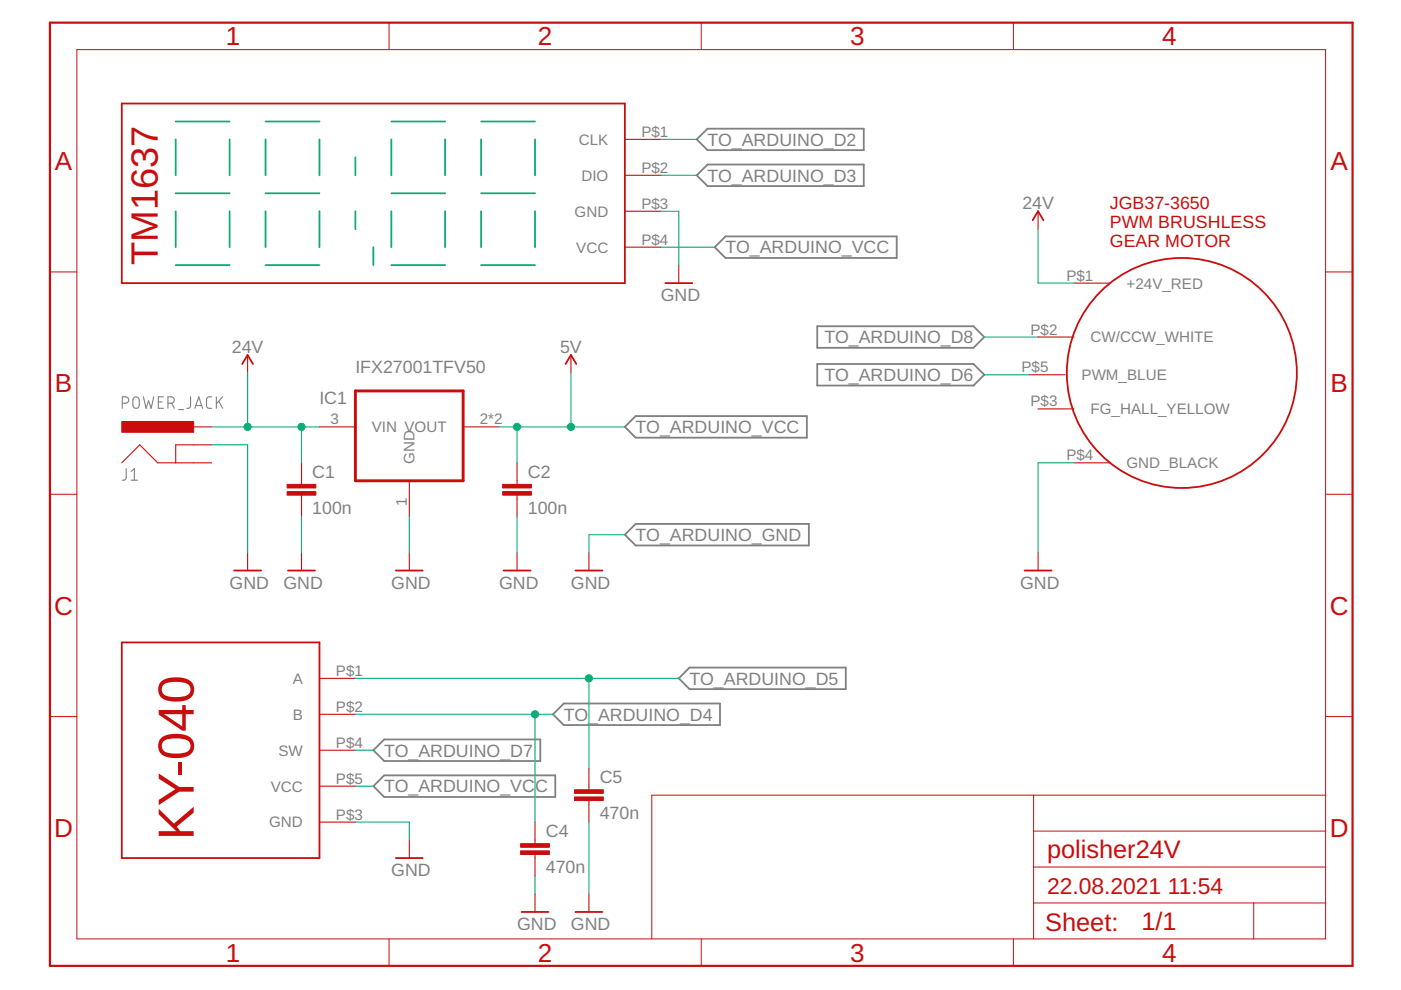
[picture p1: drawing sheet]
<svg xmlns="http://www.w3.org/2000/svg" width="297mm" height="210mm" viewBox="0 0 297 210" stroke-linecap="round" stroke-linejoin="round" font-family="sans-serif">
<g fill="none" stroke="#808080" stroke-width=".23">
<path d="M25.9 85.5h.7a.68 .68 0 0 0 .7-.7 .68 .68 0 0 0-.7-.7h-.7v2.5M26.8 99.4l-.1 2.1-.3 .3h-.5M27.8 99.9l.7-.5v2.4M28.4 84.3l.5-.2 .5 .3 .1 1.5a.68 .68 0 0 1-.6 .7 .68 .68 0 0 1-.7-.7v-1.1zM30.4 84.1l.6 2.5 .5-1.6 .5 1.6 .6-2.5M33.6 85.2h.8M34.6 84.1h-1v2.5h1M35.6 85.5h.7a.68 .68 0 0 0 .7-.7 .68 .68 0 0 0-.7-.7h-.7v2.5M36.4 85.5l.6 1.1M37.8 86.8h1.1M40.4 84.1v2.1l-.2 .3-.6 .1M41.3 86.6l.8-2.5 .8 2.5"/>
<path d="M41.5 86h1.2M44.9 84.1l-.9 .1-.2 .5 .1 1.7 .3 .2h.7M45.9 84.1v2.5M46.4 85.1l.8 1.5M47.2 84.1l-1.3 1.5M27.8 101.8h1.4"/>
</g>
<path d="M147.7 29.5l2.3-2.2h33.1v4.5h-33.1zM147.7 37.2l2.3-2.3h33.1v4.6h-33.1zM151.5 52.4l2.3-2.3h36.3v4.6h-36.3zM173.3 77.2h33.1l2.3 2.3-2.3 2.2h-33.1zM173.3 69.2h33.1l2.3 2.3-2.3 2.2h-33.1zM132.5 90.5l2.3-2.3h36.3v4.6h-36.3zM132.5 113.4l2.3-2.3h36.7v4.6h-36.7zM79.2 159.1l2.2-2.3h33.2v4.6h-33.2zM117.2 151.4l2.3-2.2h33.2v4.5h-33.2zM143.9 143.8l2.3-2.3h33.1v4.6h-33.1zM79.2 166.7l2.2-2.3h36.3v4.6h-36.3z" fill="none" stroke="#808080" stroke-width=".38"/>
<g fill="none" stroke="#c90d0c" stroke-width=".38">
<path d="M25.8 21.9h106.7v38.1h-106.7zM218.9 46.7l1.2-1.9 1.1 1.9M51.4 77.2l1.1-1.9 1.1 1.9M119.9 77.2l1.2-1.9 1.1 1.9M141.1 60h5.7M25.8 136.2h41.9v45.7h-41.9zM49.6 121h5.8M61.1 121h5.7M83.9 121h5.7M106.8 121h5.7M122 121h5.7M217.2 121h5.7"/>
<path d="M83.9 181.9h5.7M110.6 193.4h5.7M122 193.4h5.7"/>
<circle cx="250.6" cy="79.1" r="24.4"/>
</g>
<g fill="none" stroke="#c90d0c" stroke-width=".23">
<path d="M132.5 29.5h7.6M132.5 37.2h7.6M132.5 44.8h7.6M132.5 52.4h7.6M143.9 56.2v3.8M220.1 44.8v3.8M52.5 75.3v3.8M121.1 75.3v3.8M218.2 79.5h7.6M220.1 71.5h7.6M227.7 60h7.6M25.8 98.1l3.8-3.8 3.8 3.8h11.5"/>
<path d="M41.1 90.5h3.8M44.9 94.3h-7.6v3.8M63.9 98.1v4.6M67.7 90.5h7.7M98.2 90.5h7.6M109.6 98.1v4.6M220.1 86.7h7.6M227.7 98.1h7.6M52.5 117.2v3.8M63.9 105v4.6M63.9 117.2v3.8M86.8 101.9v7.7"/>
<path d="M86.8 117.2v3.8M109.6 105v4.6M109.6 117.2v3.8M124.9 117.2v3.8M220.1 117.2v3.8M67.7 143.8h7.7M67.7 151.4h7.7M67.7 159.1h7.7M67.7 166.7h7.7M67.7 174.3h7.7M86.8 178.1v3.8M113.4 174.3v4.6"/>
<path d="M124.9 162.9v4.5M124.9 169.7v4.6M113.4 181.2v4.5M113.4 189.5v3.9M124.9 189.5v3.9"/>
</g>
<path d="M75.4 82.9h22.8v19h-22.8z" fill="none" stroke="#c90d0c" stroke-width=".61"/>
<g fill="#c90d0c" stroke="#c90d0c" stroke-width=".21">
<path d="M25.8 89.4h15.3v2.3h-15.3z"/>
<path d="M60.9 104.2h6.1v.8h-6.1z"/>
<path d="M60.9 102.7h6.1v.8h-6.1z"/>
<path d="M106.6 104.2h6.1v.8h-6.1z"/>
<path d="M106.6 102.7h6.1v.8h-6.1z"/>
<path d="M110.4 180.4h6.1v.8h-6.1z"/>
<path d="M110.4 178.9h6.1v.7h-6.1z"/>
<path d="M121.8 169h6.1v.7h-6.1z"/>
<path d="M121.8 167.4h6.1v.8h-6.1z"/>
</g>
<g fill="none" stroke="#c90d0c" stroke-width=".21">
<path d="M16.3 10.5h264.8v188.6h-264.8zM82.5 4.8v5.7M148.7 4.8v5.7M214.9 4.8v5.7M10.6 57.7h5.7M281.1 57.7h5.7M10.6 104.8h5.7M281.1 104.8h5.7M10.6 151.9h5.7M281.1 151.9h5.7M219.1 168.6v30.5M219.1 176.2h62"/>
<path d="M281.1 168.6h-142.9v30.5M82.5 199.1v5.7M148.7 199.1v5.7M214.9 199.1v5.7M219.1 191.5h62M219.1 183.8h62M265.8 191.5v7.6"/>
</g>
<path d="M10.6 4.8h276.2v200h-276.2z" fill="none" stroke="#c90d0c" stroke-width=".47"/>
<g fill="none" stroke="#0dab76" stroke-width=".38">
<path d="M37.3 29.5v7.7M37.3 25.8h11.4M48.7 29.5v7.7M56.3 25.8h11.4M56.3 29.5v7.7M67.7 29.5v7.7M75.4 33.4v3.8M83 25.8h11.4M83 29.5v7.7M94.4 29.5v7.7M102 25.8h11.4M102 29.5v7.7"/>
<path d="M113.4 29.5v7.7M37.3 44.8v7.6M37.3 41h11.4M37.3 56.2h11.4M48.7 44.8v7.6M56.3 41h11.4M56.3 56.2h11.4M56.3 44.8v7.6M67.7 44.8v7.6M75.4 44.8v3.8M79.2 52.4v3.8M83 41h11.4"/>
<path d="M83 56.2h11.4M83 44.8v7.6M94.4 44.8v7.6M102 41h11.4M102 56.2h11.4M102 44.8v7.6M113.4 44.8v7.6"/>
</g>
<g fill="none" stroke="#0dab76" stroke-width=".23">
<path d="M140.1 29.5h7.6M140.1 37.2h7.6M140.1 44.8h3.8v11.4M140.1 52.4h11.4M220.1 48.6v11.4h7.6M52.5 79.1v11.4M121.1 79.1v11.4M208.7 79.5h9.5M208.7 71.5h11.4M44.9 94.3h7.6v22.9M44.9 90.5h22.8M63.9 90.5v7.6"/>
<path d="M105.8 90.5h26.7M109.6 90.5v7.6M227.7 98.1h-7.6v19.1M63.9 109.6v7.6M86.8 109.6v7.6M109.6 109.6v7.6M132.5 113.4h-7.6v3.8M75.4 143.8h68.5M75.4 151.4h41.8M75.4 159.1h3.8M113.4 151.4v22.9M124.9 143.8v19.1"/>
<path d="M75.4 174.3h11.4v3.8M75.4 166.7h3.8M124.9 174.3v15.2M113.4 185.7v3.8"/>
</g>
<g fill="#0dab76" stroke="#0dab76" stroke-width=".21">
<circle cx="52.5" cy="90.5" r=".76"/>
<circle cx="63.9" cy="90.5" r=".76"/>
<circle cx="121.1" cy="90.5" r=".76"/>
<circle cx="109.6" cy="90.5" r=".76"/>
<circle cx="124.9" cy="143.8" r=".76"/>
<circle cx="113.4" cy="151.4" r=".76"/>
</g>
<text font-size="10.8" fill="#c90d0c" x="41.1" y="178.1" transform="rotate(-90 41.1 178.1)">KY-040</text>
<text font-size="8.1" fill="#c90d0c" x="33.4" y="56.2" transform="rotate(-90 33.4 56.2)">TM1637</text>
<g font-size="5.5" fill="#c90d0c">
<text x="47.9" y="9.6">1</text>
<text x="114.1" y="9.6">2</text>
<text x="180.2" y="9.6">3</text>
<text x="246.4" y="9.6">4</text>
<text x="11.6" y="36">A</text>
<text x="282.1" y="36">A</text>
<text x="11.6" y="83.2">B</text>
<text x="282.1" y="83.2">B</text>
<text x="11.5" y="130.3">C</text>
<text x="281.9" y="130.3">C</text>
<text x="11.5" y="177.4">D</text>
<text x="281.9" y="177.4">D</text>
<text x="47.9" y="203.9">1</text>
<text x="114.1" y="203.9">2</text>
<text x="180.2" y="203.9">3</text>
<text x="246.4" y="203.9">4</text>
</g>
<g font-size="5.4" fill="#c90d0c">
<text x="222" y="181.9">polisher24V</text>
<text x="221.6" y="197.3">Sheet:</text>
<text x="242" y="197.2">1/1</text>
</g>
<g font-size="4.8" fill="#c90d0c">
<text x="222" y="189.5">22.08.2021</text>
<text x="247.6" y="189.5">11:54</text>
</g>
<g font-size="3.8" fill="#808080">
<text x="150" y="30.9">TO_ARDUINO_D2</text>
<text x="150" y="38.5">TO_ARDUINO_D3</text>
<text x="216.8" y="44.4">24V</text>
<text x="153.8" y="53.7">TO_ARDUINO_VCC</text>
<text x="140.1" y="63.8">GND</text>
<text x="49.1" y="74.9">24V</text>
<text x="118.8" y="74.9">5V</text>
<text x="174.8" y="72.8">TO_ARDUINO_D8</text>
<text x="75.3" y="79.1">IFX27001TFV50</text>
<text x="174.8" y="80.8">TO_ARDUINO_D6</text>
<text x="67.7" y="85.7">IC1</text>
<text x="134.8" y="91.8">TO_ARDUINO_VCC</text>
<text x="66.2" y="101.4">C1</text>
<text x="111.9" y="101.4">C2</text>
<text x="66.2" y="109">100n</text>
<text x="111.9" y="109">100n</text>
<text x="134.8" y="114.7">TO_ARDUINO_GND</text>
<text x="48.7" y="124.8">GND</text>
<text x="60.1" y="124.8">GND</text>
<text x="83" y="124.8">GND</text>
<text x="105.8" y="124.8">GND</text>
<text x="121.1" y="124.8">GND</text>
<text x="216.3" y="124.8">GND</text>
<text x="146.2" y="145.2">TO_ARDUINO_D5</text>
<text x="119.5" y="152.8">TO_ARDUINO_D4</text>
<text x="81.4" y="160.4">TO_ARDUINO_D7</text>
<text x="127.2" y="166.1">C5</text>
<text x="81.4" y="168">TO_ARDUINO_VC</text>
<text x="113.4" y="168">C</text>
<text x="127.2" y="173.7">470n</text>
<text x="115.7" y="177.5">C4</text>
<text x="83" y="185.7">GND</text>
<text x="115.7" y="185.2">470n</text>
<text x="109.6" y="197.2">GND</text>
<text x="121.1" y="197.2">GND</text>
</g>
<g font-size="3.8" fill="#c90d0c">
<text x="235.3" y="44.4">JGB37-3650</text>
<text x="235.3" y="48.4">PWM BRUSHLESS</text>
<text x="235.3" y="52.4">GEAR MOTOR</text>
</g>
<g font-size="3.2" fill="#808080">
<text x="136" y="29">P$1</text>
<text x="122.7" y="30.7">CLK</text>
<text x="123.3" y="38.3">DIO</text>
<text x="136" y="36.6">P$2</text>
<text x="121.8" y="45.9">GND</text>
<text x="136" y="44.3">P$3</text>
<text x="122.2" y="53.6">VCC</text>
<text x="136" y="51.9">P$4</text>
<text x="226.1" y="59.5">P$1</text>
<text x="238.8" y="61.2">+24V_RED</text>
<text x="218.5" y="70.9">P$2</text>
<text x="231.2" y="72.6">CW/CCW_WHITE</text>
<text x="216.6" y="78.9">P$5</text>
<text x="229.3" y="80.6">PWM_BLUE</text>
<text x="70" y="90">3</text>
<text x="101.7" y="90">2*2</text>
<text x="218.5" y="86.2">P$3</text>
<text x="231.2" y="87.8">FG_HALL_YELLOW</text>
<text x="78.8" y="91.6">VIN VOUT</text>
<text x="87.9" y="98.4" transform="rotate(-90 87.9 98.4)">GND</text>
<text x="226.1" y="97.6">P$4</text>
<text x="238.8" y="99.3">GND_BLACK</text>
<text x="86.2" y="107.2" transform="rotate(-90 86.2 107.2)">1</text>
<text x="71.2" y="143.3">P$1</text>
<text x="62.1" y="145">A</text>
<text x="62.1" y="152.6">B</text>
<text x="71.2" y="150.9">P$2</text>
<text x="59.1" y="160.2">SW</text>
<text x="71.2" y="158.5">P$4</text>
<text x="57.4" y="167.8">VCC</text>
<text x="71.2" y="166.2">P$5</text>
<text x="71.2" y="173.8">P$3</text>
<text x="57.1" y="175.4">GND</text>
</g>
</svg>
